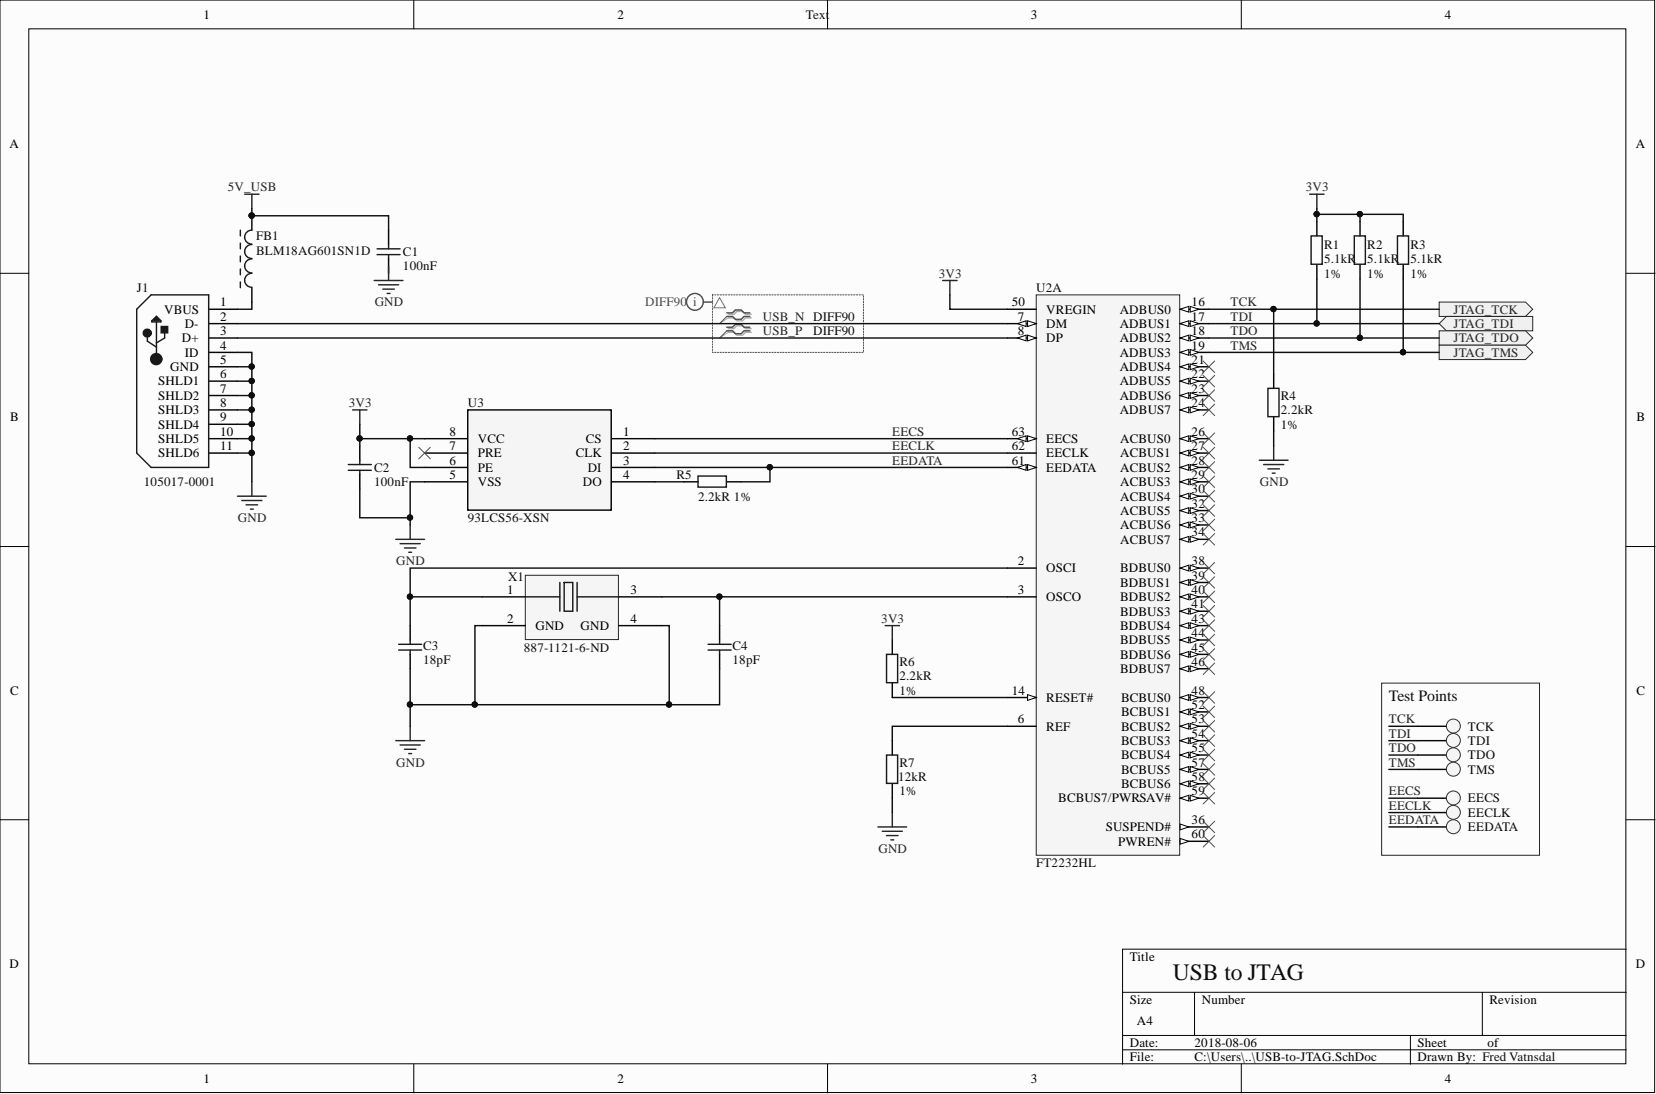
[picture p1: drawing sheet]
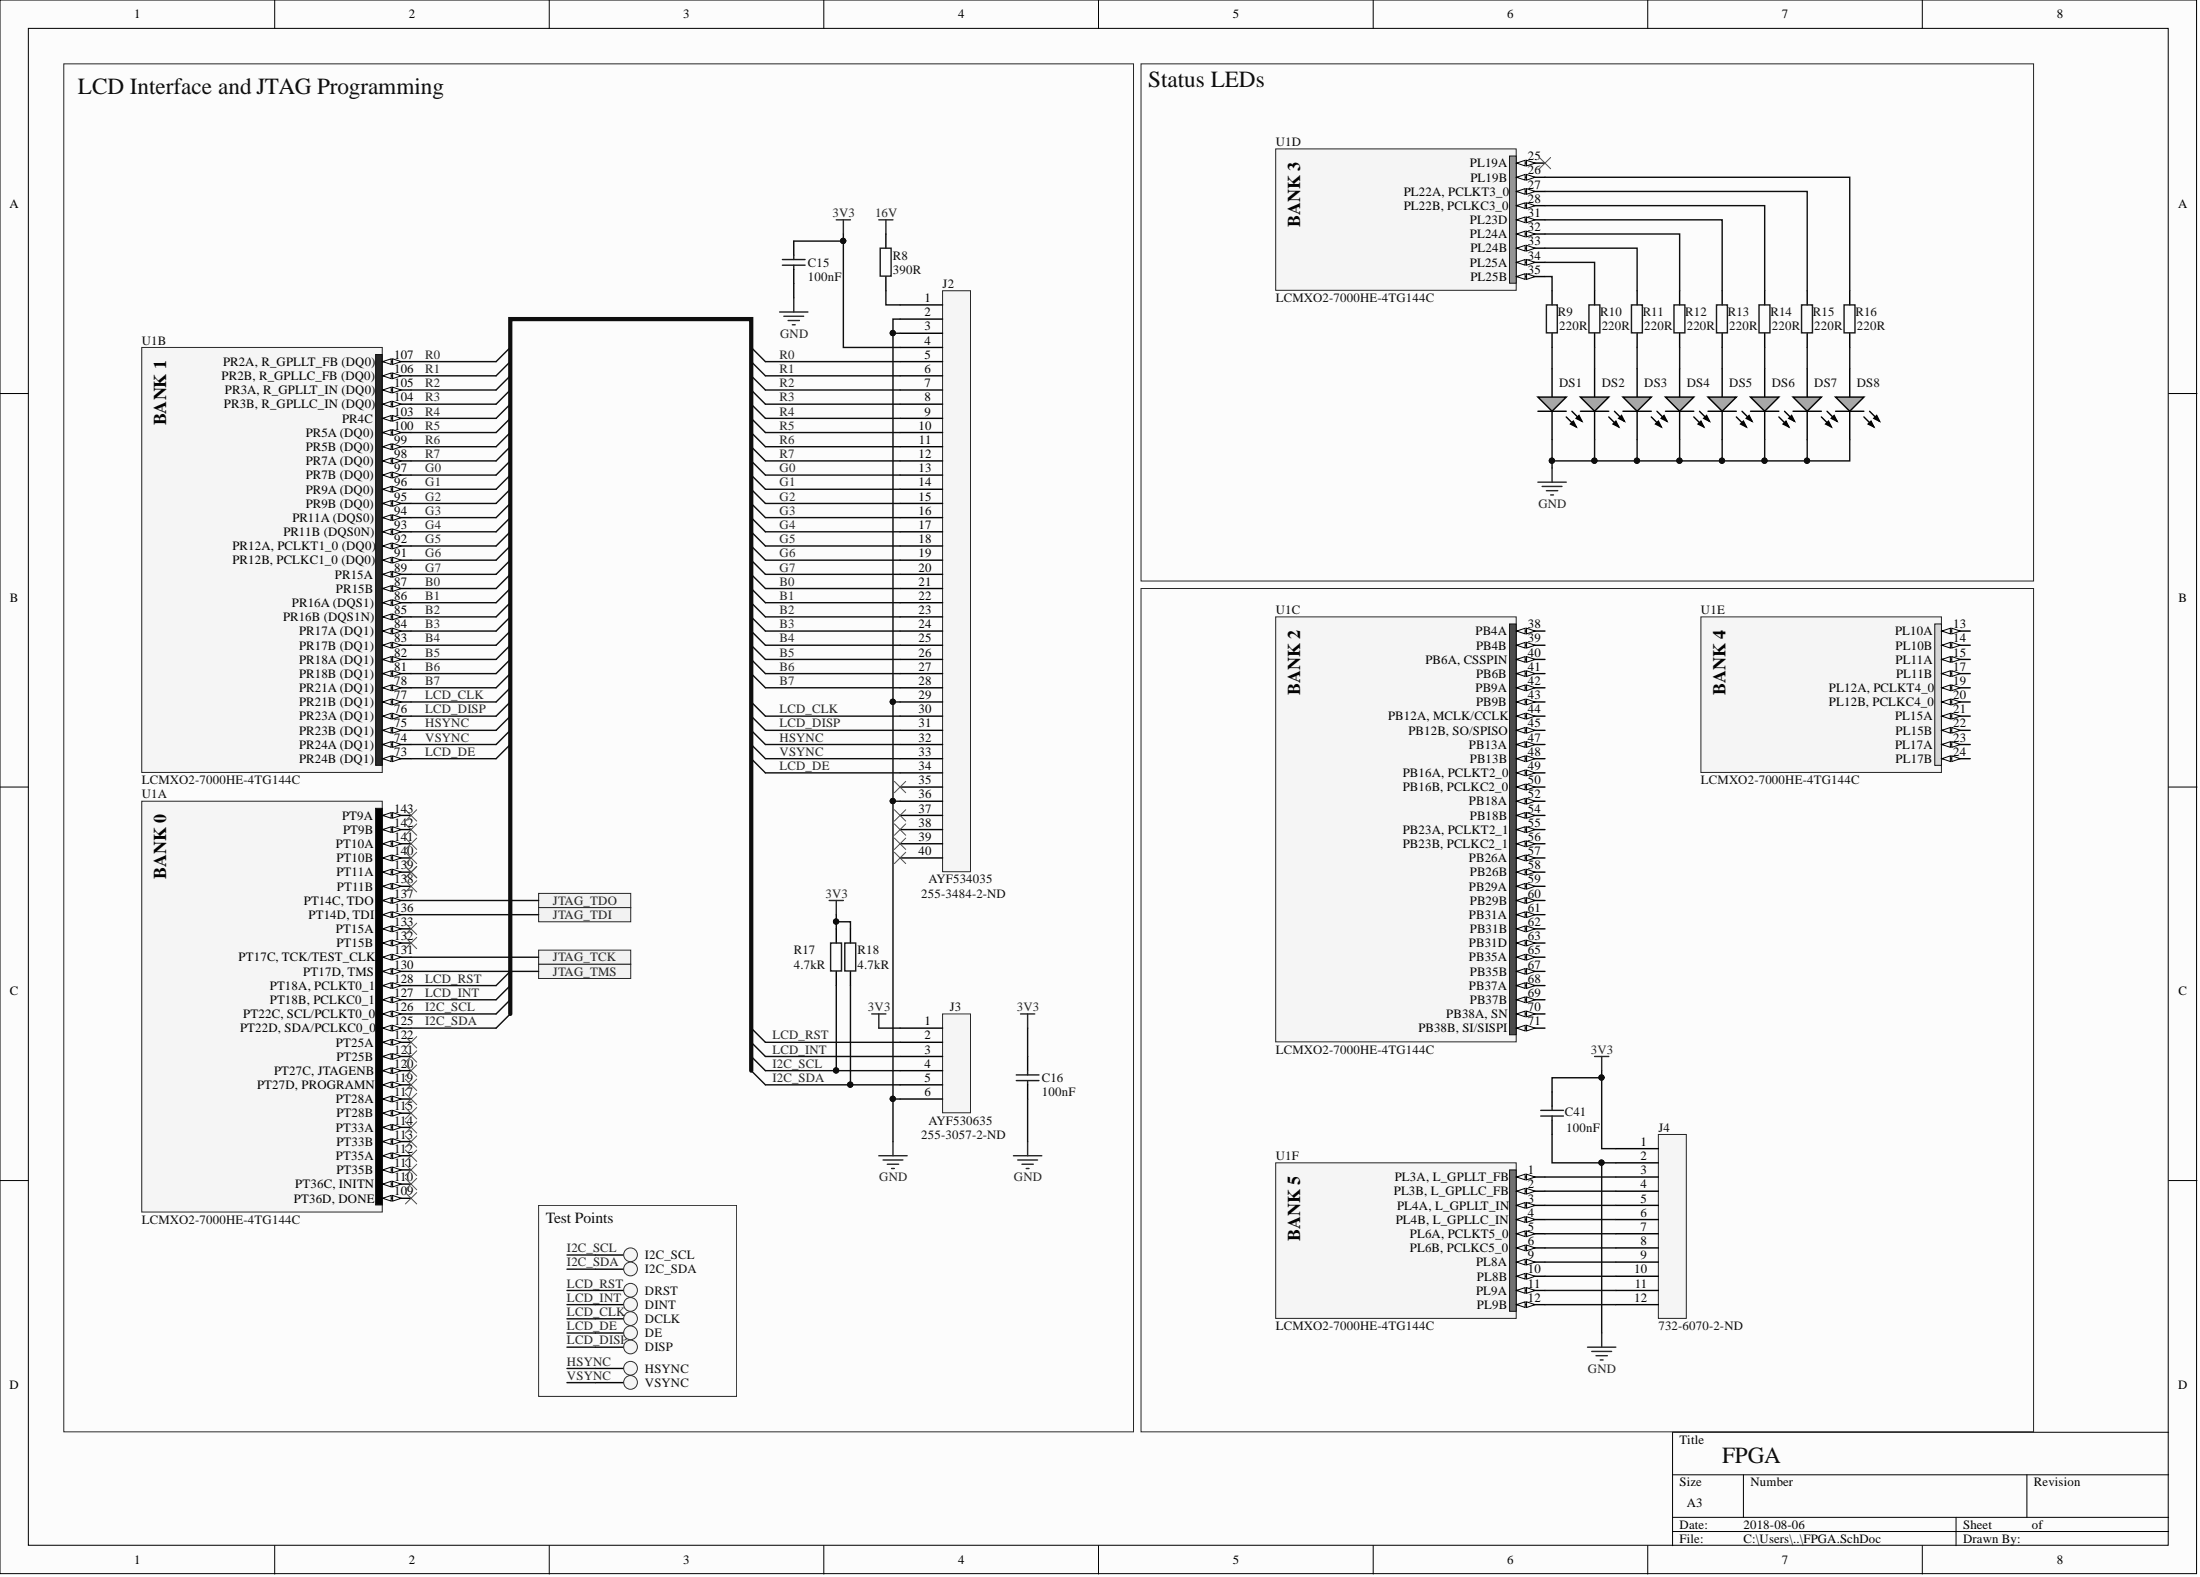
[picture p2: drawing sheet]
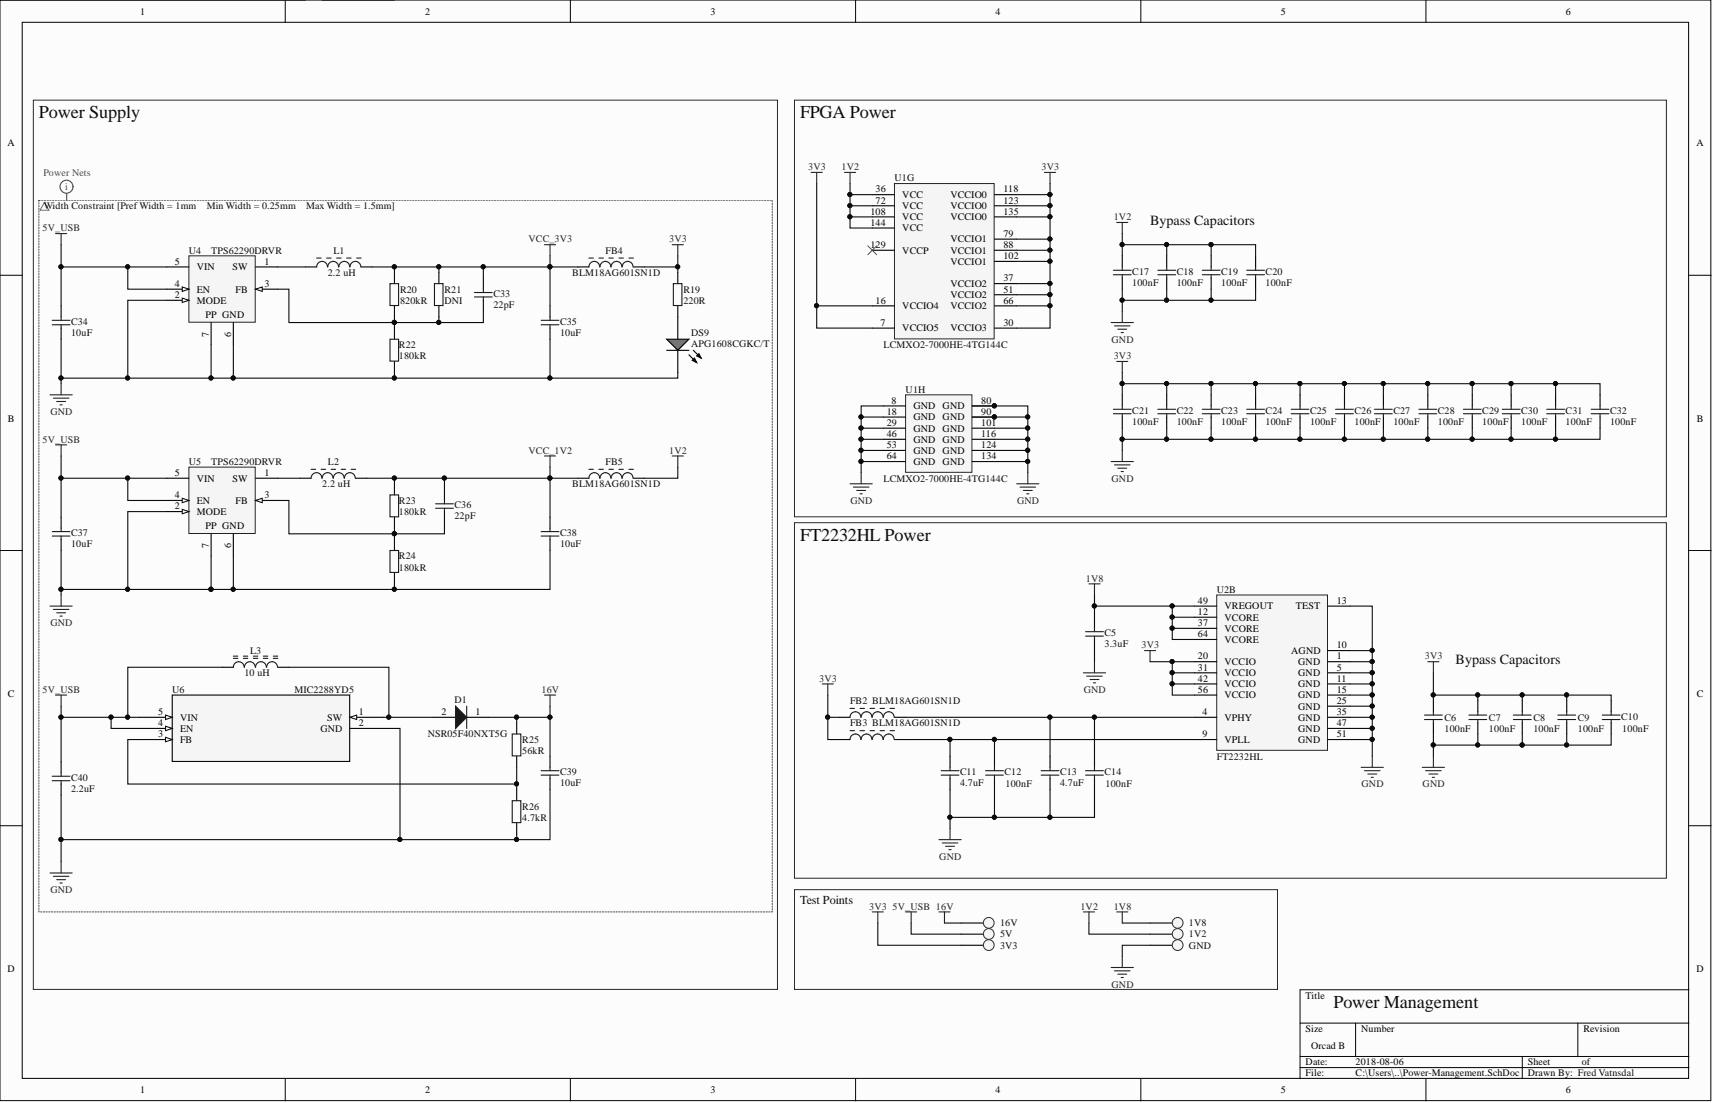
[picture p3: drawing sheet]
# Altium project LCD-Controller.PrjPCB
3 sheets, 118 parts. Net scope: flat (ports and power ports of the same name join across sheets).
Board file: LCD-Controller.PcbDoc
Sheets:
  FPGA.SchDoc
  USB-to-JTAG.SchDoc
  Power-Management.SchDoc

## Sheet FPGA.SchDoc: FPGA
size A3

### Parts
C15  Capacitance: 100nF  [CAP_0402_imperial]  (hidden comment: C0402C104K4RACTU)
C16  Capacitance: 100nF  [CAP_0402_imperial]  (hidden comment: C0402C104K4RACTU)
C41  Capacitance: 100nF  [CAP_0402_imperial]  (hidden comment: C0402C104K4RAC-TU)
DCLK  TP  [TP_0.75DIA]  (value not drawn)
DE  TP  [TP_0.75DIA]  (value not drawn)
DINT  TP  [TP_0.75DIA]  (value not drawn)
DISP  TP  [TP_0.75DIA]  (value not drawn)
DRST  TP  [TP_0.75DIA]  (value not drawn)
DS1  APG1608SEKC/T  [KING-LED0603-25-ORANGE_V]  (value not drawn)
DS2  APG1608SEKC/T  [KING-LED0603-25-ORANGE_V]  (value not drawn)
DS3  APG1608SEKC/T  [KING-LED0603-25-ORANGE_V]  (value not drawn)
DS4  APG1608SEKC/T  [KING-LED0603-25-ORANGE_V]  (value not drawn)
DS5  APG1608SEKC/T  [KING-LED0603-25-ORANGE_V]  (value not drawn)
DS6  APG1608SEKC/T  [KING-LED0603-25-ORANGE_V]  (value not drawn)
DS7  APG1608SEKC/T  [KING-LED0603-25-ORANGE_V]  (value not drawn)
DS8  APG1608SEKC/T  [KING-LED0603-25-ORANGE_V]  (value not drawn)
HSYNC  TP  [TP_0.75DIA]  (value not drawn)
I2C_SCL  TP  [TP_0.75DIA]  (value not drawn)
I2C_SDA  TP  [TP_0.75DIA]  (value not drawn)
J2  AYF534035  Supplier Part Number 1: 255-3484-2-ND  [AYF534035]
J3  AYF530635  Supplier Part Number 1: 255-3057-2-ND  [AYF530635]
J4  Supplier Part Number 1: 732-6070-2-ND  [610112249121]  (hidden comment: 610112249121)
R8  Resistance: 390R  [RES_0603_imperial]  (hidden comment: 390R 1% 2512(6432))
R9  Resistance: 220R  [RES_0603_imperial]  (hidden comment: 220R 1% 0603(1608))
R10  Resistance: 220R  [RES_0603_imperial]  (hidden comment: 220R 1% 0603(1608))
R11  Resistance: 220R  [RES_0603_imperial]  (hidden comment: 220R 1% 0603(1608))
R12  Resistance: 220R  [RES_0603_imperial]  (hidden comment: 220R 1% 0603(1608))
R13  Resistance: 220R  [RES_0603_imperial]  (hidden comment: 220R 1% 0603(1608))
R14  Resistance: 220R  [RES_0603_imperial]  (hidden comment: 220R 1% 0603(1608))
R15  Resistance: 220R  [RES_0603_imperial]  (hidden comment: 220R 1% 0603(1608))
R16  Resistance: 220R  [RES_0603_imperial]  (hidden comment: 220R 1% 0603(1608))
R17  Resistance: 4.7kR  [RES_0603_imperial]  (hidden comment: 4K7 1% 0603(1608))
R18  Resistance: 4.7kR  [RES_0603_imperial]  (hidden comment: 4K7 1% 0603(1608))
U1  LCMXO2-7000HE-4TG144C  [TQFP144_L]  (parts A,B,C,D,E,F of 8)
VSYNC  TP  [TP_0.75DIA]  (value not drawn)

### Blocks framed on the sheet
LCD Interface and JTAG Programming: C15 C16 J2 J3 R8 R17 R18 U1
Status LEDs: DS1-DS8 R9-R16 U1
Test Points: DCLK DE DINT DISP DRST HSYNC I2C_SCL I2C_SDA VSYNC

### Ports
JTAG_TCK, JTAG_TDI, JTAG_TDO, JTAG_TMS

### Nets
3V3: C15.1 C16.1 C41.2 J2.4 J3.1 J4.1 R17.2 R18.2
16V: R8.2
GND: C15.2 C16.2 C41.1 DS1.2(K) DS2.2(K) DS3.2(K) DS4.2(K) DS5.2(K) DS6.2(K) DS7.2(K) DS8.2(K) J2.2 J2.3 J2.29 J2.36 J3.6 J4.2
B0: J2.21 U1.87(PR15B)
B1: J2.22 U1.86(PR16A_(DQS1))
B2: J2.23 U1.85(PR16B_(DQS1N))
B3: J2.24 U1.84(PR17A_(DQ1))
B4: J2.25 U1.83(PR17B_(DQ1))
B5: J2.26 U1.82(PR18A_(DQ1))
B6: J2.27 U1.81(PR18B_(DQ1))
B7: J2.28 U1.78(PR21A_(DQ1))
G0: J2.13 U1.97(PR7B_(DQ0))
G1: J2.14 U1.96(PR9A_(DQ0))
G2: J2.15 U1.95(PR9B_(DQ0))
G3: J2.16 U1.94(PR11A_(DQS0))
G4: J2.17 U1.93(PR11B_(DQS0N))
G5: J2.18 U1.92(PR12A,_PCLKT1_0_(DQ0))
G6: J2.19 U1.91(PR12B,_PCLKC1_0_(DQ0))
G7: J2.20 U1.89(PR15A)
HSYNC: HSYNC.1 J2.32 U1.75(PR23B_(DQ1))
I2C_SCL: I2C_SCL.1 J3.4 R17.1 U1.126(PT22C,_SCL/PCLKT0_0)
I2C_SDA: I2C_SDA.1 J3.5 R18.1 U1.125(PT22D,_SDA/PCLKC0_0)
LCD_CLK: DCLK.1 J2.30 U1.77(PR21B_(DQ1))
LCD_DE: DE.1 J2.34 U1.73(PR24B_(DQ1))
LCD_DISP: DISP.1 J2.31 U1.76(PR23A_(DQ1))
LCD_INT: DINT.1 J3.3 U1.127(PT18B,_PCLKC0_1)
LCD_RST: DRST.1 J3.2 U1.128(PT18A,_PCLKT0_1)
R0: J2.5 U1.107(PR2A,_R_GPLLT_FB_(DQ0))
R1: J2.6 U1.106(PR2B,_R_GPLLC_FB_(DQ0))
R2: J2.7 U1.105(PR3A,_R_GPLLT_IN_(DQ0))
R3: J2.8 U1.104(PR3B,_R_GPLLC_IN_(DQ0))
R4: J2.9 U1.103(PR4C)
R5: J2.10 U1.100(PR5A_(DQ0))
R6: J2.11 U1.99(PR5B_(DQ0))
R7: J2.12 U1.98(PR7A_(DQ0))
TCK: U1.131(PT17C,_TCK/TEST_CLK) ; port JTAG_TCK
TDI: U1.136(PT14D,_TDI) ; port JTAG_TDI
TDO: U1.137(PT14C,_TDO) ; port JTAG_TDO
TMS: U1.130(PT17D,_TMS) ; port JTAG_TMS
VSYNC: J2.33 U1.74(PR24A_(DQ1)) VSYNC.1
NetDS1_1: DS1.1(A) R9.1
NetDS2_1: DS2.1(A) R10.1
NetDS3_1: DS3.1(A) R11.1
NetDS4_1: DS4.1(A) R12.1
NetDS5_1: DS5.1(A) R13.1
NetDS6_1: DS6.1(A) R14.1
NetDS7_1: DS7.1(A) R15.1
NetDS8_1: DS8.1(A) R16.1
NetJ2_1: J2.1 R8.1
NetJ4_3: J4.3 U1.1(PL3A,_L_GPLLT_FB)
NetJ4_4: J4.4 U1.2(PL3B,_L_GPLLC_FB)
NetJ4_5: J4.5 U1.3(PL4A,_L_GPLLT_IN)
NetJ4_6: J4.6 U1.4(PL4B,_L_GPLLC_IN)
NetJ4_7: J4.7 U1.5(PL6A,_PCLKT5_0)
NetJ4_8: J4.8 U1.6(PL6B,_PCLKC5_0)
NetJ4_9: J4.9 U1.9(PL8A)
NetJ4_10: J4.10 U1.10(PL8B)
NetJ4_11: J4.11 U1.11(PL9A)
NetJ4_12: J4.12 U1.12(PL9B)
NetR9_2: R9.2 U1.35(PL25B)
NetR10_2: R10.2 U1.34(PL25A)
NetR11_2: R11.2 U1.33(PL24B)
NetR12_2: R12.2 U1.32(PL24A)
NetR13_2: R13.2 U1.31(PL23D)
NetR14_2: R14.2 U1.28(PL22B,_PCLKC3_0)
NetR15_2: R15.2 U1.27(PL22A,_PCLKT3_0)
NetR16_2: R16.2 U1.26(PL19B)

Not connected (* = marked no-connect by the designer): J2 35* 37* 38* 39* 40*; U1 13(PL10A) 14(PL10B) 15(PL11A) 17(PL11B) 19(PL12A,_PCLKT4_0) 20(PL12B,_PCLKC4_0) 21(PL15A) 22(PL15B) 23(PL17A) 24(PL17B) 25(PL19A)* 38(PB4A) 39(PB4B) 40(PB6A,_CSSPIN) 41(PB6B) 42(PB9A) 43(PB9B) 44(PB12A,_MCLK/CCLK) 45(PB12B,_SO/SPISO) 47(PB13A) 48(PB13B) 49(PB16A,_PCLKT2_0) 50(PB16B,_PCLKC2_0) 52(PB18A) 54(PB18B) 55(PB23A,_PCLKT2_1) 56(PB23B,_PCLKC2_1) 57(PB26A) 58(PB26B) 59(PB29A) 60(PB29B) 61(PB31A) 62(PB31B) 63(PB31D) 65(PB35A) 67(PB35B) 68(PB37A) 69(PB37B) 70(PB38A,_SN) 71(PB38B,_SI/SISPI) 109(PT36D,_DONE)* 110(PT36C,_INITN)* 111(PT35B)* 112(PT35A)* 113(PT33B)* 114(PT33A)* 115(PT28B)* 117(PT28A)* 119(PT27D,_PROGRAMN)* 120(PT27C,_JTAGENB)* 121(PT25B)* 122(PT25A)* 132(PT15B)* 133(PT15A)* 138(PT11B)* 139(PT11A)* 140(PT10B)* 141(PT10A)* 142(PT9B)* 143(PT9A)*

## Sheet USB-to-JTAG.SchDoc: USB to JTAG
size A4; DrawnBy: Fred Vatnsdal; SheetNumber: 1

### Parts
C1  Capacitance: 100nF  [CAP_0402_imperial]  (hidden comment: C0402C104K4RACTU)
C2  Capacitance: 100nF  [CAP_0402_imperial]  (hidden comment: C0402C104K4RACTU)
C3  Capacitance: 18pF  [CAP_0402_imperial]  (hidden comment: C0402C180K3GACTU)
C4  Capacitance: 18pF  [CAP_0402_imperial]  (hidden comment: C0402C180K3GACTU)
EECLK  TP  [TP_0.75DIA]  (value not drawn)
EECS  TP  [TP_0.75DIA]  (value not drawn)
EEDATA  TP  [TP_0.75DIA]  (value not drawn)
FB1  BLM18AG601SN1D  [MURA-BLM18-F-H1-CHIP-2_V]
J1  105017-0001  [USB-MICRO-B_V]
R1  Tolerance: 1%  Resistance: 5.1kR  [RES_0402_imperial]  (hidden comment: 5K1 1% 0402(1005))
R2  Tolerance: 1%  Resistance: 5.1kR  [RES_0402_imperial]  (hidden comment: 5K1 1% 0402(1005))
R3  Tolerance: 1%  Resistance: 5.1kR  [RES_0402_imperial]  (hidden comment: 5K1 1% 0402(1005))
R4  Tolerance: 1%  Resistance: 2.2kR  [RES_0402_imperial]  (hidden comment: 2K2 1% 0402(1005))
R5  Tolerance: 1%  Resistance: 2.2kR  [RES_0402_imperial]  (hidden comment: 2K2 1% 0402(1005))
R6  Tolerance: 1%  Resistance: 2.2kR  [RES_0402_imperial]  (hidden comment: 2K2 1% 0402(1005))
R7  Resistance: 12kR  Tolerance: 1%  [RES_0402_imperial]  (hidden comment: RC0402FR-0712KL)
TCK  TP  [TP_0.75DIA]  (value not drawn)
TDI  TP  [TP_0.75DIA]  (value not drawn)
TDO  TP  [TP_0.75DIA]  (value not drawn)
TMS  TP  [TP_0.75DIA]  (value not drawn)
U2  FT2232HL  [FTDI-LQFP-64_L]  (part A of 2)
U3  93LCS56-XSN  [SOIC8-N_MC]
X1  Supplier Part Number 1: 887-1121-6-ND  [7M-12.000MAAJ-T]  (hidden comment: 7M-12.000MAAJ-T)

### Blocks framed on the sheet
Test Points: EECLK EECS EEDATA TCK TDI TDO TMS

### Ports
JTAG_TCK (out), JTAG_TDI (in), JTAG_TDO (out), JTAG_TMS (out)

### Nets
3V3: C2.1 R1.2 R2.2 R3.2 R6.2 U2.50(VREGIN) U3.6(PE) U3.8(VCC)
5V_USB: C1.1 FB1.2
GND: C2.2 C3.2 C4.2 J1.4(ID) J1.5(GND) J1.6(SHLD1) J1.7(SHLD2) J1.8(SHLD3) J1.9(SHLD4) J1.10(SHLD5) J1.11(SHLD6) R4.1 R7.1 U3.5(VSS) X1.2(GND) X1.4(GND)
EECLK: EECLK.1 U2.62(EECLK) U3.2(CLK)
EECS: EECS.1 U2.63(EECS) U3.1(CS)
EEDATA: EEDATA.1 R5.1 U2.61(EEDATA) U3.3(DI)
TCK: R4.2 TCK.1 U2.16(ADBUS0) ; port JTAG_TCK
TDI: R1.1 TDI.1 U2.17(ADBUS1) ; port JTAG_TDI
TDO: R2.1 TDO.1 U2.18(ADBUS2) ; port JTAG_TDO
TMS: R3.1 TMS.1 U2.19(ADBUS3) ; port JTAG_TMS
USB_N: J1.2(D-) U2.7(DM)
USB_P: J1.3(D+) U2.8(DP)
NetC3_1: C3.1 U2.2(OSCI) X1.1
NetC4_1: C4.1 U2.3(OSCO) X1.3
NetFB1_1: FB1.1 J1.1(VBUS)
NetR5_2: R5.2 U3.4(DO)
NetR6_1: R6.1 U2.14(RESET#)
NetR7_2: R7.2 U2.6(REF)

Not connected (* = marked no-connect by the designer): C1 2; U2 21(ADBUS4)* 22(ADBUS5)* 23(ADBUS6)* 24(ADBUS7)* 26(ACBUS0)* 27(ACBUS1)* 28(ACBUS2)* 29(ACBUS3)* 30(ACBUS4)* 32(ACBUS5)* 33(ACBUS6)* 34(ACBUS7)* 36(SUSPEND#)* 38(BDBUS0)* 39(BDBUS1)* 40(BDBUS2)* 41(BDBUS3)* 43(BDBUS4)* 44(BDBUS5)* 45(BDBUS6)* 46(BDBUS7)* 48(BCBUS0)* 52(BCBUS1)* 53(BCBUS2)* 54(BCBUS3)* 55(BCBUS4)* 57(BCBUS5)* 58(BCBUS6)* 59(BCBUS7/PWRSAV#)* 60(PWREN#)*; U3 7(PRE)*

### Layout directives
differential pair: USB_N, USB_P
net class DIFF90: USB_N, USB_P

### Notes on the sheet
- Text
- DIFF90
- Labels drawn without touching a wire or pin: GND

## Sheet Power-Management.SchDoc: Power Management
size OrCAD B; DrawnBy: Fred Vatnsdal

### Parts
1V2  TP  [TP_0.75DIA]  (value not drawn)
1V8  TP  [TP_0.75DIA]  (value not drawn)
3V3  TP  [TP_0.75DIA]  (value not drawn)
5V  TP  [TP_0.75DIA]  (value not drawn)
16V  TP  [TP_0.75DIA]  (value not drawn)
C5  Capacitance: 3.3uF  [CAP_0603_imperial]  (hidden comment: CAP 3.3uF 10V 0603(1608))
C6  Capacitance: 100nF  [CAP_0402_imperial]  (hidden comment: C0402C104K4RAC-TU)
C7  Capacitance: 100nF  [CAP_0402_imperial]  (hidden comment: C0402C104K4RACTU)
C8  Capacitance: 100nF  [CAP_0402_imperial]  (hidden comment: C0402C104K4RACTU)
C9  Capacitance: 100nF  [CAP_0402_imperial]  (hidden comment: C0402C104K4RACTU)
C10  Capacitance: 100nF  [CAP_0402_imperial]  (hidden comment: C0402C104K4RACTU)
C11  Capacitance: 4.7uF  [CAP_0603_imperial]  (hidden comment: CAP 4.7uF 10V 0805(2012))
C12  Capacitance: 100nF  [CAP_0402_imperial]  (hidden comment: C0402C104K4RACTU)
C13  Capacitance: 4.7uF  [CAP_0603_imperial]  (hidden comment: CAP 4.7uF 10V 0805(2012))
C14  Capacitance: 100nF  [CAP_0402_imperial]  (hidden comment: C0402C104K4RACTU)
C17  Capacitance: 100nF  [CAP_0402_imperial]  (hidden comment: C0402C104K4RACTU)
C18  Capacitance: 100nF  [CAP_0402_imperial]  (hidden comment: C0402C104K4RACTU)
C19  Capacitance: 100nF  [CAP_0402_imperial]  (hidden comment: C0402C104K4RACTU)
C20  Capacitance: 100nF  [CAP_0402_imperial]  (hidden comment: C0402C104K4RACTU)
C21  Capacitance: 100nF  [CAP_0402_imperial]  (hidden comment: C0402C104K4RACTU)
C22  Capacitance: 100nF  [CAP_0402_imperial]  (hidden comment: C0402C104K4RACTU)
C23  Capacitance: 100nF  [CAP_0402_imperial]  (hidden comment: C0402C104K4RACTU)
C24  Capacitance: 100nF  [CAP_0402_imperial]  (hidden comment: C0402C104K4RACTU)
C25  Capacitance: 100nF  [CAP_0402_imperial]  (hidden comment: C0402C104K4RACTU)
C26  Capacitance: 100nF  [CAP_0402_imperial]  (hidden comment: C0402C104K4RACTU)
C27  Capacitance: 100nF  [CAP_0402_imperial]  (hidden comment: C0402C104K4RACTU)
C28  Capacitance: 100nF  [CAP_0402_imperial]  (hidden comment: C0402C104K4RACTU)
C29  Capacitance: 100nF  [CAP_0402_imperial]  (hidden comment: C0402C104K4RACTU)
C30  Capacitance: 100nF  [CAP_0402_imperial]  (hidden comment: C0402C104K4RACTU)
C31  Capacitance: 100nF  [CAP_0402_imperial]  (hidden comment: C0402C104K4RACTU)
C32  Capacitance: 100nF  [CAP_0402_imperial]  (hidden comment: C0402C104K4RACTU)
C33  Capacitance: 22pF  [CAP_0603_imperial]  (hidden comment: 06035A220JAT2A)
C34  Capacitance: 10uF  [CAP_0603_imperial]  (hidden comment: GRM31CR61E106KA12L)
C35  Capacitance: 10uF  [CAP_0603_imperial]  (hidden comment: GRM31CR61E106KA12L)
C36  Capacitance: 22pF  [CAP_0603_imperial]  (hidden comment: 06035A220JAT2A)
C37  Capacitance: 10uF  [CAP_0603_imperial]  (hidden comment: GRM31CR61E106KA12L)
C38  Capacitance: 10uF  [CAP_0603_imperial]  (hidden comment: GRM31CR61E106KA12L)
C39  Capacitance: 10uF  [CAP_0603_imperial]  (hidden comment: GRM31CR61E106KA12L)
C40  Capacitance: 2.2uF  [CAP_0603_imperial]  (hidden comment: GRM188R61A225KE34x)
D1  NSR05F40NXT5G  [ONSC-DSN-2-152AC-01_V]
DS9  APG1608CGKC/T  [KING-LED0603-25-GREEN_V]
FB2  BLM18AG601SN1D  [MURA-BLM18-F-H1-CHIP-2_V]
FB3  BLM18AG601SN1D  [MURA-BLM18-F-H1-CHIP-2_V]
FB4  BLM18AG601SN1D  [MURA-BLM18-F-H1-CHIP-2_V]
FB5  BLM18AG601SN1D  [MURA-BLM18-F-H1-CHIP-2_V]
GND  TP  [TP_0.75DIA]  (value not drawn)
L1  Inductance: 2.2 uH  [BOUR-SRN3015-2_V]  (hidden comment: SRN3015-2R2M)
L2  Inductance: 2.2 uH  [BOUR-SRN3015-2_V]  (hidden comment: SRN3015-2R2M)
L3  Inductance: 10 uH  [BOUR-CM322522_V]  (hidden comment: CM322522-100KL)
R19  Resistance: 220R  [RES_0603_imperial]  (hidden comment: 220R 1% 0603(1608))
R20  Resistance: 820kR  [RES_0603_imperial]  (hidden comment: 820K 1% 0603(1608))
R21  Resistance: DNI  [RES_0603_imperial]  (hidden comment: 820K 1% 0603(1608))
R22  Resistance: 180kR  [RES_0603_imperial]  (hidden comment: 180K 1% 0603(1608))
R23  Resistance: 180kR  [RES_0603_imperial]  (hidden comment: 180K 1% 0603(1608))
R24  Resistance: 180kR  [RES_0603_imperial]  (hidden comment: 180K 1% 0603(1608))
R25  Resistance: 56kR  [RES_0603_imperial]  (hidden comment: 56K 1% 0603(1608))
R26  Resistance: 4.7kR  [RES_0603_imperial]  (hidden comment: 4K7 1% 0603(1608))
U1  LCMXO2-7000HE-4TG144C  [TQFP144_L]  (parts G,H of 8)
U2  FT2232HL  [FTDI-LQFP-64_L]  (part B of 2)
U4  TPS62290DRVR  [DRV6-1600X1000TP]
U5  TPS62290DRVR  [DRV6-1600X1000TP]
U6  MIC2288YD5  [TSOT-23-5_D5]

### Blocks framed on the sheet
Power Supply: C33-C40 D1 DS9 FB4 FB5 L1-L3 R19-R26 U4-U6
FPGA Power: C17-C32 U1
FT2232HL Power: C5-C14 FB2 FB3 U2
Test Points: 1V2 1V8 3V3 5V 16V GND

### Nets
1V2: 1V2.1 C17.1 C18.1 C19.1 C20.1 FB5.2 U1.36(VCC) U1.72(VCC) U1.108(VCC) U1.144(VCC)
1V8: 1V8.1 C5.1 U2.12(VCORE) U2.37(VCORE) U2.49(VREGOUT) U2.64(VCORE)
3V3: 3V3.1 C6.1 C7.1 C8.1 C9.1 C10.1 C21.1 C22.1 C23.1 C24.1 C25.1 C26.1 C27.1 C28.1 C29.1 C30.1 C31.1 C32.1 FB2.1 FB3.1 FB4.2 R19.2 U1.7(VCCIO5) U1.16(VCCIO4) U1.30(VCCIO3) U1.37(VCCIO2) U1.51(VCCIO2) U1.66(VCCIO2) U1.79(VCCIO1) U1.88(VCCIO1) U1.102(VCCIO1) U1.118(VCCIO0) U1.123(VCCIO0) U1.135(VCCIO0) U2.20(VCCIO) U2.31(VCCIO) U2.42(VCCIO) U2.56(VCCIO)
5V_USB: 5V.1 C34.1 C37.1 C40.1 L3.1 U4.4(EN) U4.5(VIN) U5.4(EN) U5.5(VIN) U6.4(EN) U6.5(VIN)
16V: 16V.1 C39.1 D1.1(K) R25.2
GND: C5.2 C6.2 C7.2 C8.2 C9.2 C10.2 C11.2 C12.2 C13.2 C14.2 C17.2 C18.2 C19.2 C20.2 C21.2 C22.2 C23.2 C24.2 C25.2 C26.2 C27.2 C28.2 C29.2 C30.2 C31.2 C32.2 C34.2 C35.2 C37.2 C38.2 C39.2 C40.2 DS9.2(K) GND.1 R22.1 R24.1 R26.1 U1.8(GND) U1.18(GND) U1.29(GND) U1.46(GND) U1.53(GND) U1.64(GND) U1.80(GND) U1.90(GND) U1.101(GND) U1.116(GND) U1.124(GND) U1.134(GND) U2.1(GND) U2.5(GND) U2.10(AGND) U2.11(GND) U2.13(TEST) U2.15(GND) U2.25(GND) U2.35(GND) U2.47(GND) U2.51(GND) U4.2(MODE) U4.6(GND) U4.7(PP) U5.2(MODE) U5.6(GND) U5.7(PP) U6.2(GND)
VCC_1V2: C36.1 C38.1 FB5.1 L2.2 R23.2
VCC_3V3: C33.1 C35.1 FB4.1 L1.2 R20.2 R21.2
NetC11_1: C11.1 C12.1 FB3.2 U2.9(VPLL)
NetC13_1: C13.1 C14.1 FB2.2 U2.4(VPHY)
NetC33_2: C33.2 R20.1 R21.1 R22.2 U4.3(FB)
NetC36_2: C36.2 R23.1 R24.2 U5.3(FB)
NetD1_2: D1.2(A) L3.2 U6.1(SW)
NetDS9_1: DS9.1(A) R19.1
NetL1_1: L1.1 U4.1(SW)
NetL2_1: L2.1 U5.1(SW)
NetR25_1: R25.1 R26.2 U6.3(FB)

Not connected (* = marked no-connect by the designer): U1 129(VCCP)*

### Layout directives
net class Power; rule Width Constraint [Pref Width = 1mm    Min Width = 0.25mm    Max Width = 1.5mm]: 1V2, 3V3, 5V_USB, 16V, GND, VCC_1V2, VCC_3V3

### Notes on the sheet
- Bypass Capacitors

## Nets that join several sheets
3V3: FPGA (8 pins), USB-to-JTAG (8 pins), Power-Management (38 pins)
5V_USB: USB-to-JTAG (C1.1 FB1.2), Power-Management (11 pins)
16V: FPGA (R8.2), Power-Management (16V.1 C39.1 D1.1 R25.2)
GND: FPGA (17 pins), USB-to-JTAG (16 pins), Power-Management (66 pins)
TCK: FPGA (U1.131), USB-to-JTAG (R4.2 TCK.1 U2.16)
TDI: FPGA (U1.136), USB-to-JTAG (R1.1 TDI.1 U2.17)
TDO: FPGA (U1.137), USB-to-JTAG (R2.1 TDO.1 U2.18)
TMS: FPGA (U1.130), USB-to-JTAG (R3.1 TMS.1 U2.19)
